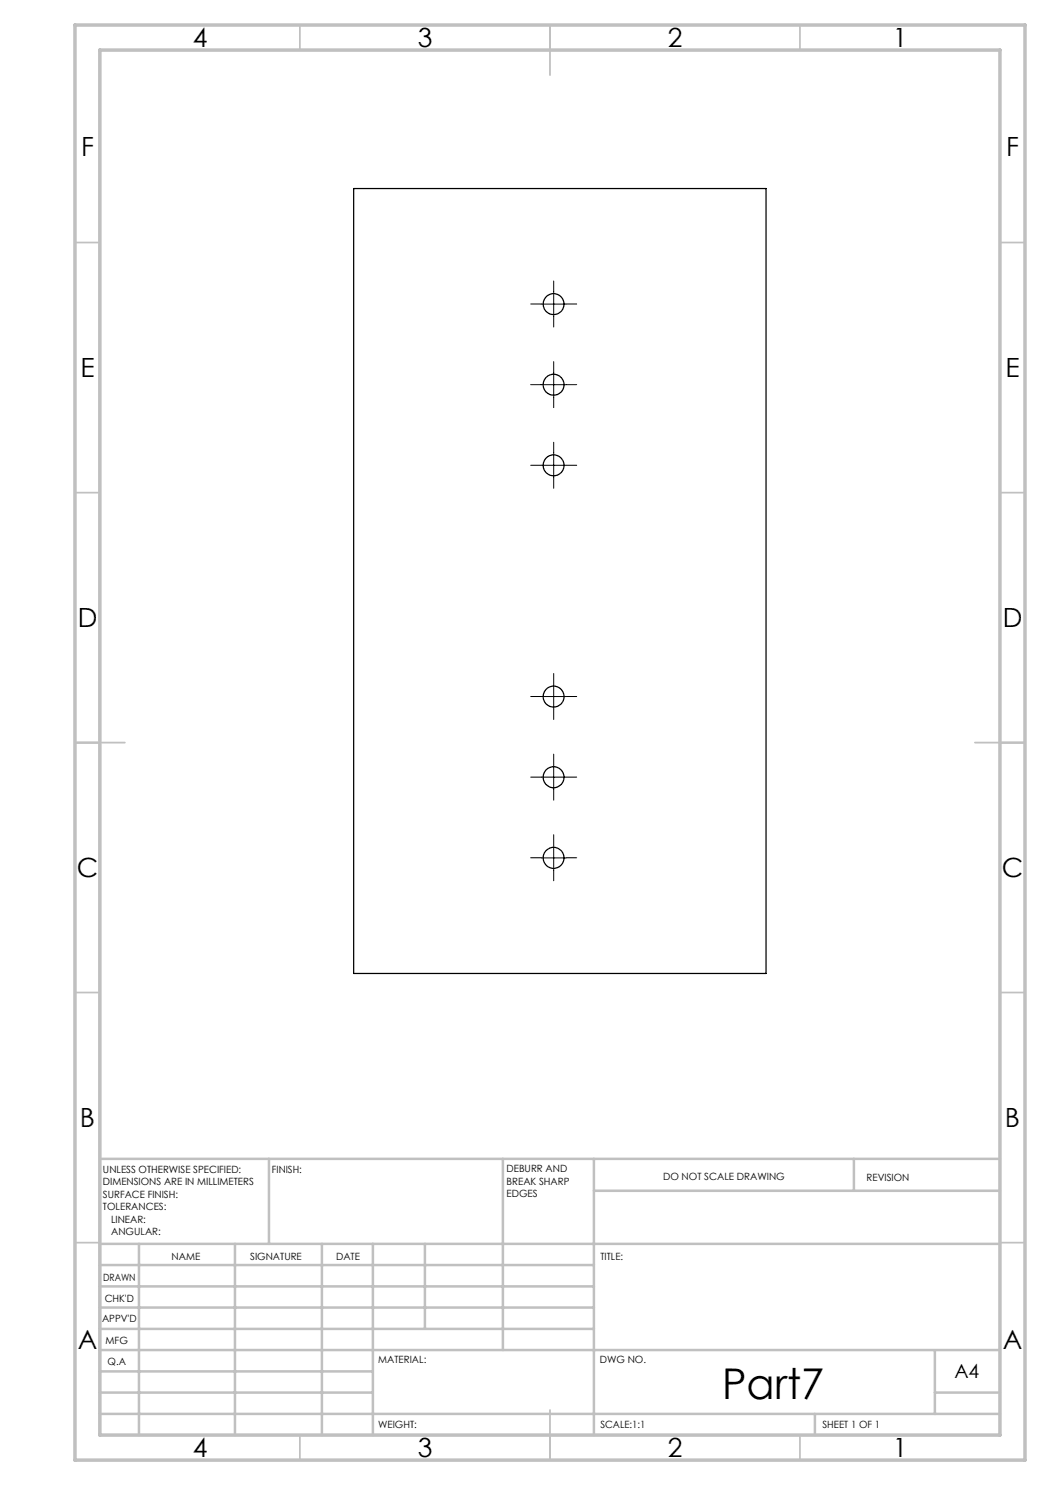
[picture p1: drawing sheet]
<svg xmlns="http://www.w3.org/2000/svg" width="210mm" height="297mm" viewBox="0 0 210 297" stroke-linecap="round" stroke-linejoin="round" font-family="sans-serif">
<g fill="none" stroke="#000" stroke-width=".2" stroke-dasharray="15.2 1.3 1.3 1.3">
<path d="M110.7 58.3v-2.1M108.2 60.8h-2.1M108.2 76.9h-2.1M110.7 63.3v2.1M110.7 74.4v-2.1M110.7 79.4v2.1M113.2 60.8h2.1M113.2 76.9h2.1M108.2 93.1h-2.1M110.7 90.6v-2.1M110.7 95.6v2.1M113.2 93.1h2.1"/>
<path d="M108.2 139.3h-2.1M110.7 136.8v-2.1M113.2 139.3h2.1M108.2 155.4h-2.1M110.7 141.8v2.1M110.7 152.9v-2.1M110.7 157.9v2.1M113.2 155.4h2.1M108.2 171.6h-2.1M110.7 169.1v-2.1M110.7 174.1v2.1M113.2 171.6h2.1"/>
</g>
<path d="M110.7 58.3v5M108.2 60.8h5M108.2 76.9h5M110.7 74.4v5M108.2 93.1h5M110.7 90.6v5M108.2 139.3h5M110.7 136.8v5M108.2 155.4h5M110.7 153v4.9M108.2 171.6h5M110.7 169.1v5" fill="none" stroke="#000" stroke-width=".2"/>
<g fill="none" stroke="#c0c0c0" stroke-width=".35">
<path d="M60 5v5M110 5v10M160 5v5M15 48.5h5M200 48.5h5M15 98.5h5M200 98.5h5M15 148.5h10M195 148.5h10M15 198.5h5M200 198.5h5M15 248.5h5"/>
<path d="M200 248.5h5M60 287v5M110 282v10M160 287v5"/>
</g>
<g fill="none" stroke="#c0c0c0" stroke-width=".5">
<path d="M53.8 231.8v17M100.6 231.8v38.2M118.8 231.8v55.2M118.8 238.2h81.2M170.8 231.8v6.4M200 231.8h-180v55.2M20 248.8h180M20 257.3h98.8M20 253h98.8M27.8 248.8v38.2M47 248.8v38.2M64.4 248.8v38.2"/>
<path d="M74.6 248.8v38.2M85 248.8v17M20 265.8h98.8M20 261.5h98.8M20 278.5h54.6M20 274.3h54.6M20 270h180M187 278.5h13M187 270v12.8M20 282.8h180M163 282.8v4.2"/>
</g>
<path d="M15 5h190v287h-190zM20 10h180v277h-180z" fill="none" stroke="#c0c0c0" stroke-width=".7"/>
<g fill="none" stroke="#000" stroke-width=".25">
<path d="M70.7 37.7h82.5v157h-82.5z"/>
<circle cx="110.7" cy="60.8" r="2.09"/>
<circle cx="110.7" cy="76.9" r="2.09"/>
<circle cx="110.7" cy="93.1" r="2.09"/>
<circle cx="110.7" cy="139.3" r="2.09"/>
<circle cx="110.7" cy="155.4" r="2.09"/>
<circle cx="110.7" cy="171.6" r="2.1"/>
</g>
<text font-size="8.5" x="144.4" y="279.7">Part7</text>
<g font-size="5.3">
<text x="38.5" y="9.5">4</text>
<text x="83.5" y="9.5">3</text>
<text x="133.6" y="9.5">2</text>
<text x="178.6" y="9.5">1</text>
<text x="16.2" y="31.3">F</text>
<text x="201.2" y="31.3">F</text>
<text x="16.1" y="75.5">E</text>
<text x="201.1" y="75.5">E</text>
<text x="15.5" y="125.5">D</text>
<text x="200.5" y="125.5">D</text>
<text x="15.4" y="175.5">C</text>
<text x="200.4" y="175.5">C</text>
<text x="16" y="225.5">B</text>
<text x="201" y="225.5">B</text>
<text x="15.5" y="269.8">A</text>
<text x="200.5" y="269.8">A</text>
<text x="38.5" y="291.5">4</text>
<text x="83.5" y="291.5">3</text>
<text x="133.6" y="291.5">2</text>
<text x="178.6" y="291.5">1</text>
</g>
<text font-size="3.9" x="190.9" y="275.5">A4</text>
<g font-size="2">
<text x="20.6" y="234.6">UNLESS OTHERWISE SPECIFIED:</text>
<text x="20.6" y="237.1">DIMENSIONS ARE IN MILLIMETERS</text>
<text x="20.6" y="239.6">SURFACE FINISH:</text>
<text x="54.4" y="234.6">FINISH:</text>
<text x="101.3" y="234.5">DEBURR AND</text>
<text x="101.3" y="237">BREAK SHARP</text>
<text x="101.3" y="239.5">EDGES</text>
<text x="132.6" y="236">DO NOT SCALE DRAWING</text>
<text x="173.3" y="236.2">REVISION</text>
<text x="20.6" y="242.1">TOLERANCES:</text>
<text x="22.2" y="244.6">LINEAR:</text>
<text x="22.2" y="247.1">ANGULAR:</text>
<text x="34.3" y="252">NAME</text>
<text x="50" y="251.9">SIGNATURE</text>
<text x="67.2" y="251.9">DATE</text>
<text x="120.1" y="251.9">TITLE:</text>
<text x="20.6" y="256.1">DRAWN</text>
<text x="20.9" y="260.3">CHK'D</text>
<text x="20.4" y="264.4">APPV'D</text>
<text x="21.1" y="268.8">MFG</text>
<text x="21.5" y="273">Q.A</text>
<text x="75.6" y="272.5">MATERIAL:</text>
<text x="120" y="272.5">DWG NO.</text>
<text x="75.6" y="285.5">WEIGHT:</text>
<text x="120.1" y="285.6">SCALE:1:1</text>
<text x="164.5" y="285.6">SHEET 1 OF 1</text>
</g>
</svg>
